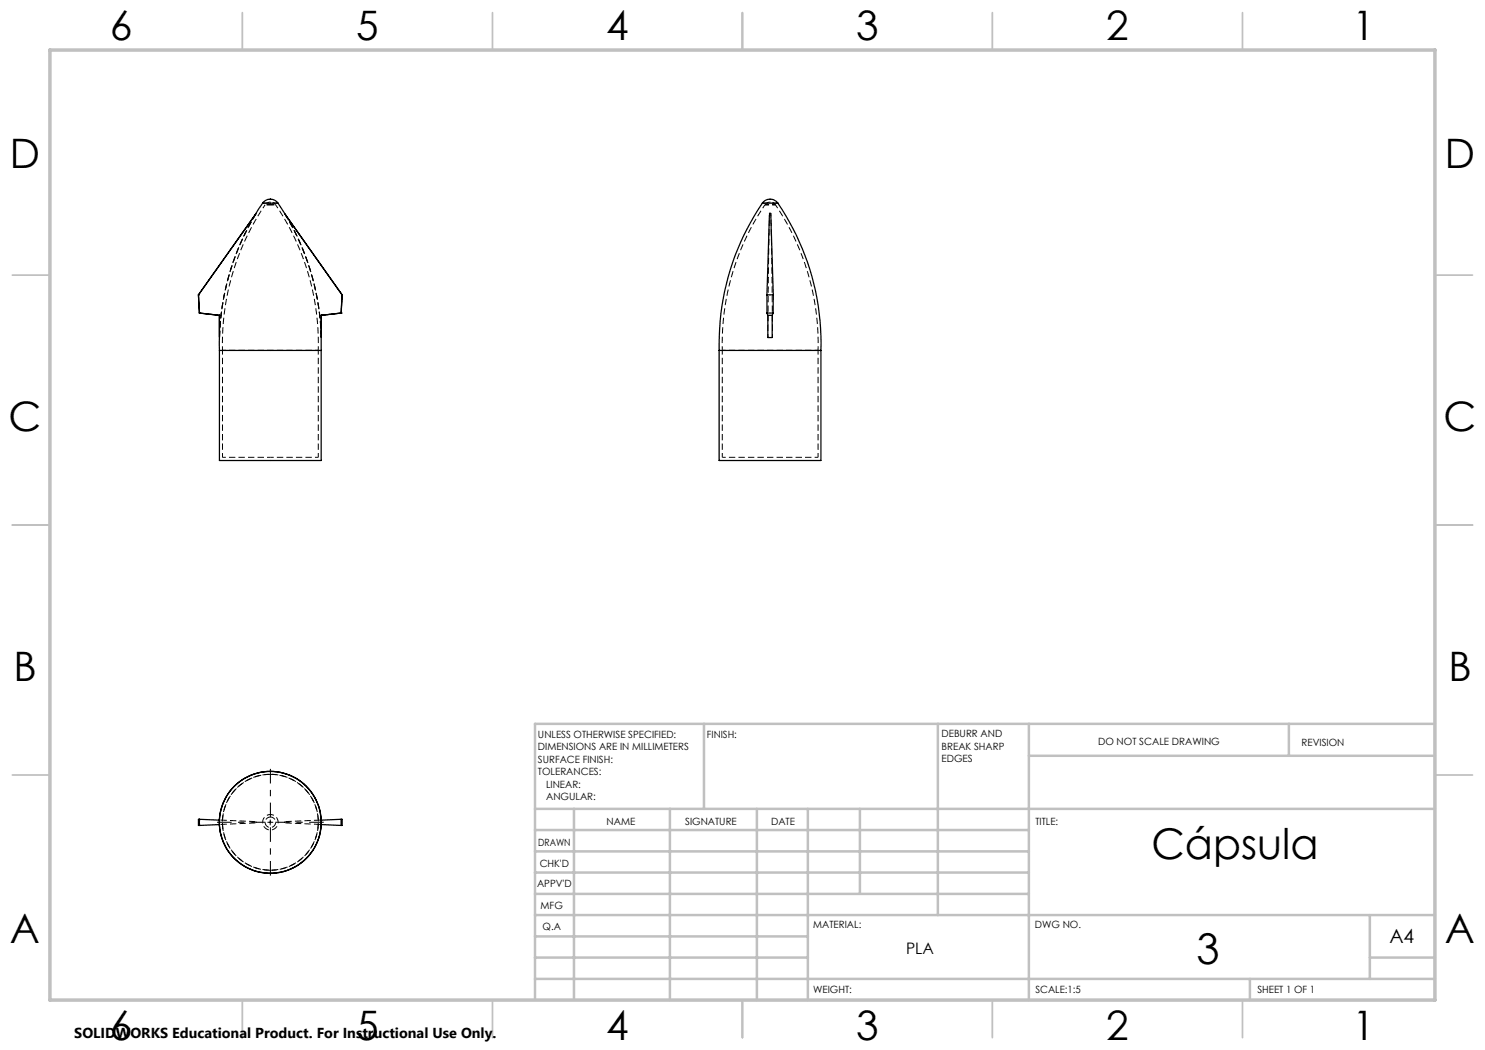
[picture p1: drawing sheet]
<svg xmlns="http://www.w3.org/2000/svg" width="297mm" height="210mm" viewBox="0 0 297 210" stroke-linecap="round" stroke-linejoin="round" font-family="sans-serif">
<path d="M54.1 41h1h-2.1h1.1M153 41h2.1h-2.1M44.5 70.1v21.4M144.5 70.1v21.4M63.7 91.5v-21.4M163.6 91.5v-21.4" fill="none" stroke="#000" stroke-width=".2" stroke-dasharray="1.3 .6" stroke-dashoffset=".4" stroke-linecap="butt"/>
<path d="M54 40.4l-.5 .2-.5 .4M55.1 41l-.4-.4-.6-.2M154 40.4l-.6 .2-.4 .4M155.1 41l-.4-.4-.6-.2M44.5 70.1h9.6M54.1 70.1h9.6M144.5 70.1h19.1M153.6 67.5l.3-24.9M154.5 67.5l-.3-24.9M44.5 91.5h9.6M54.1 91.5h9.6M144.5 91.5h19.1" fill="none" stroke="#000" stroke-width=".2" stroke-dasharray="1.3 .6" stroke-dashoffset=".6" stroke-linecap="butt"/>
<g fill="none" stroke="#000" stroke-width=".2" stroke-dasharray="1.3 .6" stroke-linecap="butt">
<path d="M51 43l.3-.4M51.3 42.6l-.3 .4M54 40.4h.1M55.6 40.6h-3.1M57.1 43l-.2-.4M153.9 43v-.4M154 40.4h.1M154.2 43v-.4M155.6 40.6h-3.1M43.9 67.4v.1M43.9 67.5v-.1M64.2 67.5v-.1"/>
<path d="M64.3 67.5h-.1M64.3 67.5v-.1M153.6 67.5v-.1M154.5 67.5v-.1M51.3 164.3v.3M54.1 164.4v.1v-.1M54.1 174a9.6 9.6 0 0 0 8.4-14.2 9.6 9.6 0 0 0-16.5-.5 9.6 9.6 0 0 0 7.4 14.7h.7M56.9 164.6v-.3M64.3 164h-.1M64.3 164.9h-.1"/>
</g>
<path d="M51.3 42.6a50 50 0 0 0-7.4 24.9M43.9 67.5a50 50 0 0 1 7.4-24.9M64.2 67.5a50 50 0 0 0-7.3-24.9M64.3 67.5a50 50 0 0 0-7.4-24.9" fill="none" stroke="#000" stroke-width=".2" stroke-dasharray="1.3 .6" stroke-dashoffset="-.1" stroke-linecap="butt"/>
<path d="M51 43a50 50 0 0 0-7.1 24.4M64.3 67.4a50 50 0 0 0-7.2-24.4M54.1 163.4a1.05 1.05 0 0 1 .9 1.5 1.05 1.05 0 0 1-1.8 .2 1.05 1.05 0 0 1 .7-1.7h.2" fill="none" stroke="#000" stroke-width=".2" stroke-dasharray="1.3 .6" stroke-dashoffset=".2" stroke-linecap="butt"/>
<path d="M53 41a49.4 49.4 0 0 0-8.5 29.1M153 41a49.4 49.4 0 0 0-8.5 29.1M63.7 70.1a49.4 49.4 0 0 0-8.6-29.1M163.6 70.1a49.4 49.4 0 0 0-8.5-29.1M54.1 162.9a1.55 1.55 0 0 1 1.4 2.2 1.55 1.55 0 0 1-2.7 .3 1.55 1.55 0 0 1 1-2.5h.3" fill="none" stroke="#000" stroke-width=".2" stroke-dasharray="1.3 .6" stroke-dashoffset=".5" stroke-linecap="butt"/>
<g fill="none" stroke="#000" stroke-width=".25">
<path d="M39.7 59h.1M39.7 59l.2 3.6M52.5 40.6l-1.5 2.4-11.3 16M52.5 40.6a1.91 1.91 0 0 1 3.1 0M52.5 40.6h3.1M55.6 40.6l1.5 2.4 11.3 16M68.4 59l-.2 3.6M152.5 40.6a50 50 0 0 0-8.7 29.5M152.5 40.6a1.94 1.94 0 0 1 3.1 0M152.5 40.6h3.1M153.4 59h1.3M153.4 59v3.6"/>
<path d="M153.9 42.6h.2M153.9 43l-.5 16M154.2 43l.5 16M154.7 59l-.1 3.6M155.6 40.6a49.7 49.7 0 0 1 8.6 29.5M39.9 62.6h.1M39.9 62.6l4 .5M43.9 63.1v7M43.9 70.1h20.3M43.9 70.1v22h20.3v-22M43.9 63.1h.1M64.2 63.1v7"/>
<path d="M64.2 63.1h.1M68.2 62.6h.1M68.2 62.6l-4 .5M143.8 70.1h20.4M143.8 70.1v22h20.4v-22M153.4 62.6h1.2M153.4 62.6l.2 .5M153.6 63.1h.8M153.6 67.5h.8M153.6 63.1v4.3M154.4 63.1v4.3M154.6 62.6l-.2 .5"/>
<path d="M39.9 163.9v1.2M39.9 163.9h-.2v1.2h.2M39.9 163.9l4 .1M43.9 164.9l-4 .2M64.2 164.9l4 .2M68.2 163.9v1.2M68.2 163.9h.2v.2v1h-.2M68.2 163.9l-4 .1"/>
<circle cx="54" cy="164.5" r="10.2"/>
<circle cx="54.1" cy="164.5" r="10.2"/>
</g>
<path d="M54.1 154.9a9.6 9.6 0 0 1 8.4 14.2 9.6 9.6 0 0 1-16.5 .5 9.6 9.6 0 0 1 7.4-14.7h.7" fill="none" stroke="#000" stroke-width=".2" stroke-dasharray="1.3 .6" stroke-dashoffset=".1" stroke-linecap="butt"/>
<path d="M43.9 164.9l7.4-.3M43.9 164l7.4 .3M64.2 164.9l-7.3-.3M64.2 164l-7.3 .3" fill="none" stroke="#000" stroke-width=".2" stroke-dasharray="1.3 .6" stroke-dashoffset="-.2" stroke-linecap="butt"/>
<path d="M53.1 164.5h-9.7M54.1 163.5v-9.7M54.1 165.5v9.6M55.1 164.5h9.7" fill="none" stroke="#000" stroke-width=".2" stroke-dasharray="15.2 1.3 1.3 1.3" stroke-dashoffset="12.3" stroke-linecap="butt"/>
<path d="M53.6 164.5h1M54 164v1" fill="none" stroke="#000" stroke-width=".2"/>
<g fill="none" stroke="#c0c0c0" stroke-width=".35">
<path d="M48.5 2.5v7.5M98.5 2.5v7.5M148.5 2.5v7.5M198.5 2.5v7.5M248.5 2.5v7.5M2.5 55h7.5M287 55h7.5M2.5 105h7.5M287 105h7.5M2.5 155h7.5M287 155h7.5M48.5 200v7.5"/>
<path d="M98.5 200v7.5M148.5 200v7.5M198.5 200v7.5M248.5 200v7.5"/>
</g>
<g fill="none" stroke="#c0c0c0" stroke-width=".5">
<path d="M140.8 144.8v17M187.6 144.8v38.2M205.8 144.8v55.2M205.8 151.2h81.2M257.8 144.8v6.4M287 144.8h-180v55.2M107 161.8h180M107 178.8h98.8M107 174.5h98.8M107 170.3h98.8M107 166h98.8M114.8 161.8v38.2"/>
<path d="M134 161.8v38.2M151.4 161.8v38.2M161.6 161.8v38.2M172 161.8v17M107 195.8h180M107 191.5h54.6M107 187.3h54.6M107 183h180M250 195.8v4.2M274 191.5h13M274 183v12.8"/>
</g>
<path d="M10 10h277v190h-277z" fill="none" stroke="#c0c0c0" stroke-width=".7"/>
<g font-size="8.5">
<text x="230.3" y="171.8">Cápsula</text>
<text x="239.3" y="192.7">3</text>
</g>
<g font-size="8.1">
<text x="22" y="8">6</text>
<text x="71.2" y="8">5</text>
<text x="121.2" y="8">4</text>
<text x="171.2" y="8">3</text>
<text x="221.2" y="8">2</text>
<text x="270.5" y="8">1</text>
<text x="2" y="33.6">D</text>
<text x="289" y="33.6">D</text>
<text x="1.7" y="86.1">C</text>
<text x="288.7" y="86.1">C</text>
<text x="2.7" y="136.1">B</text>
<text x="289.7" y="136.1">B</text>
<text x="2" y="188.6">A</text>
<text x="289" y="188.6">A</text>
<text x="22" y="208">6</text>
<text x="71.2" y="208">5</text>
<text x="121.2" y="208">4</text>
<text x="171.2" y="208">3</text>
<text x="221.2" y="208">2</text>
<text x="270.5" y="208">1</text>
</g>
<text font-size="3.9" x="277.9" y="188.5">A4</text>
<text font-size="3.2" x="181.2" y="190.9">PLA</text>
<text font-size="2.9" x="14.9" y="207.6">SOLIDWORKS Educational Product. For Instructional Use Only.</text>
<g font-size="2">
<text x="107.6" y="147.6">UNLESS OTHERWISE SPECIFIED:</text>
<text x="141.4" y="147.6">FINISH:</text>
<text x="188.3" y="147.5">DEBURR AND</text>
<text x="188.3" y="150">BREAK SHARP</text>
<text x="219.6" y="149">DO NOT SCALE DRAWING</text>
<text x="260.3" y="149.2">REVISION</text>
<text x="107.6" y="150.1">DIMENSIONS ARE IN MILLIMETERS</text>
<text x="107.6" y="152.6">SURFACE FINISH:</text>
<text x="107.6" y="155.1">TOLERANCES:</text>
<text x="188.3" y="152.5">EDGES</text>
<text x="109.2" y="157.6">LINEAR:</text>
<text x="109.2" y="160.1">ANGULAR:</text>
<text x="121.3" y="165">NAME</text>
<text x="137" y="164.9">SIGNATURE</text>
<text x="154.2" y="164.9">DATE</text>
<text x="207.1" y="164.9">TITLE:</text>
<text x="107.6" y="169.1">DRAWN</text>
<text x="107.9" y="173.3">CHK'D</text>
<text x="107.4" y="177.4">APPV'D</text>
<text x="108.1" y="181.8">MFG</text>
<text x="108.5" y="186">Q.A</text>
<text x="162.6" y="185.5">MATERIAL:</text>
<text x="207" y="185.5">DWG NO.</text>
<text x="162.6" y="198.5">WEIGHT:</text>
<text x="207.1" y="198.6">SCALE:1:5</text>
<text x="251.5" y="198.6">SHEET 1 OF 1</text>
</g>
</svg>
